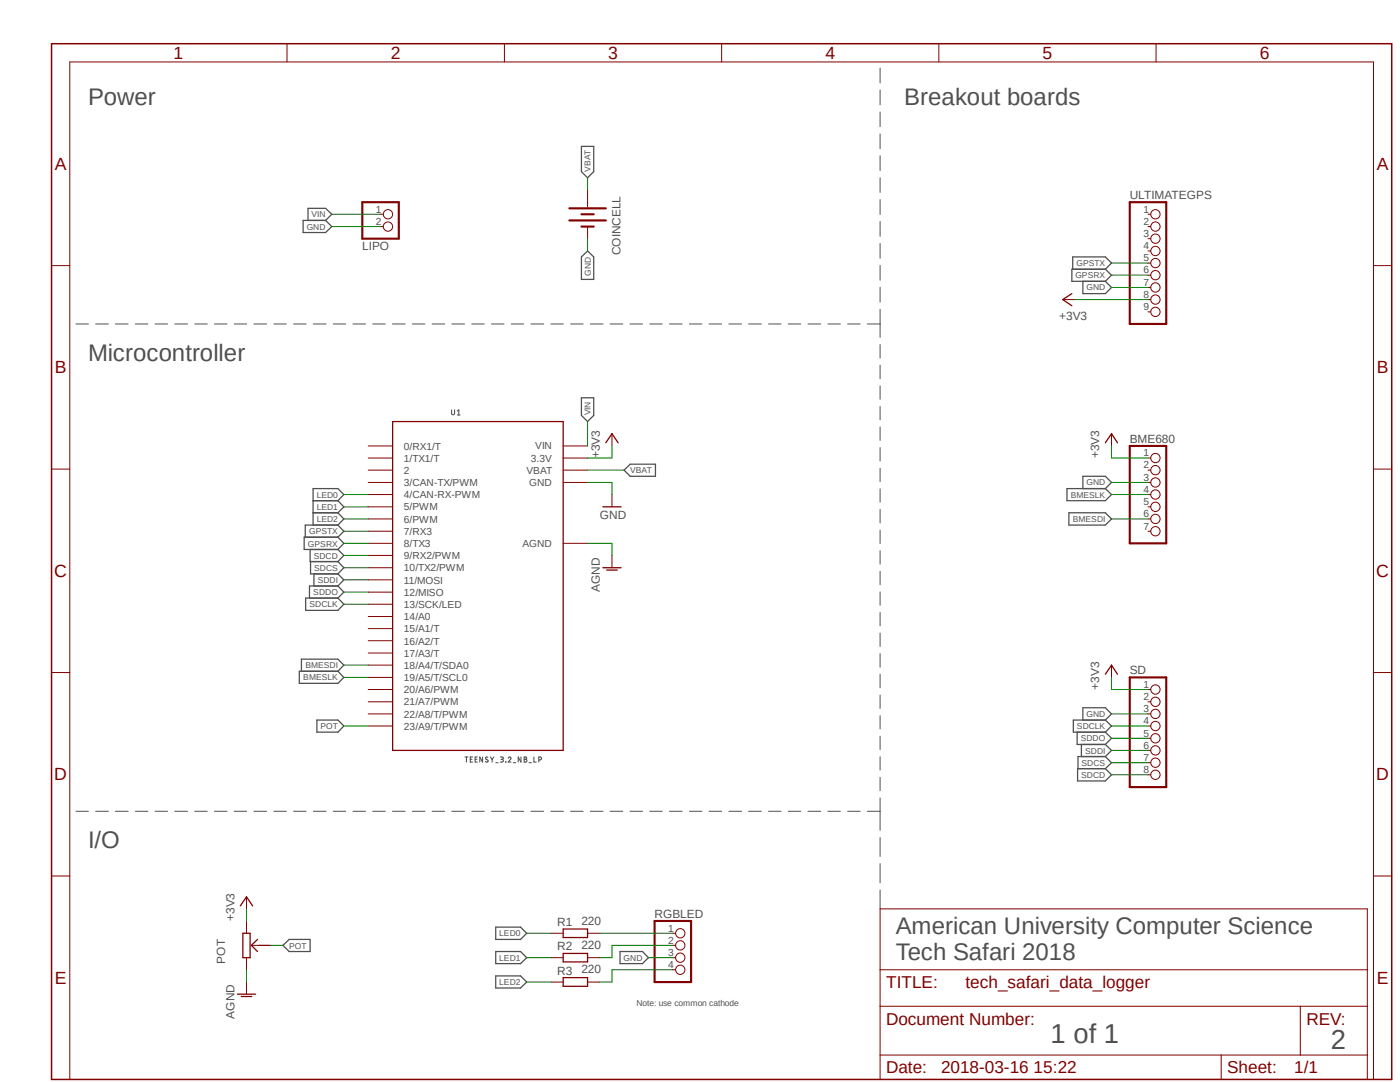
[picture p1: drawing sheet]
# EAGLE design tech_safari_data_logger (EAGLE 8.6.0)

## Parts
BME680  PINHD-1X7  [1X07]
COINCELL  BATTERY  [BATTCON_20MM_SMALL]
LIPO  JST_2PIN-THM-RA  [JST-PH-2-THM-RA]
POT  POTENTIOMETER_THRU  [POTENTIOMETER_THRU]
R1  220  R-EU_0207/10  [0207/10]
R2  220  R-EU_0207/10  [0207/10]
R3  220  R-EU_0207/10  [0207/10]
RGBLED  PINHD-1X4  [1X04]
SD  PINHD-1X8  [1X08]
U1  TEENSY_3.2_NB_LP  [TEENSY_3.2__NB_LP]
ULTIMATEGPS  PINHD-1X9  [1X09]

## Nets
+3V3: BME680.1 POT.3 SD.1 U1.3.3V ULTIMATEGPS.8
AGND: POT.1 U1.AGND
BMESDI: BME680.6 U1.18/A4(18/A4/T/SDA0)
BMESLK: BME680.4 U1.19/A5(19/A5/T/SCL0)
GND: BME680.3 COINCELL.NEG(-) LIPO.2 RGBLED.3 SD.3 U1.GND ULTIMATEGPS.7
GPSRX: U1.8(8/TX3) ULTIMATEGPS.6
GPSTX: U1.7(7/RX3) ULTIMATEGPS.5
LED0: R1.1 U1.4(4/CAN-RX-PWM)
LED1: R2.1 U1.5(5/PWM)
LED2: R3.1 U1.6(6/PWM)
N$5: R1.2 RGBLED.1
N$6: R2.2 RGBLED.2
N$7: R3.2 RGBLED.4
POT: POT.2 U1.23/A9(23/A9/T/PWM)
SDCD: SD.8 U1.9(9/RX2/PWM)
SDCLK: SD.4 U1.13(13/SCK/LED)
SDCS: SD.7 U1.10(10/TX2/PWM)
SDDI: SD.6 U1.11(11/MOSI)
SDDO: SD.5 U1.12(12/MISO)
VBAT: COINCELL.1(+) COINCELL.2(+) COINCELL.3(+) COINCELL.4(+) U1.VBAT
VIN: LIPO.1 U1.VIN
Unconnected: BME680.2 BME680.5 BME680.7 SD.2 U1.0(0/RX1/T) U1.1(1/TX1/T) U1.2 U1.3(3/CAN-TX/PWM) U1.14/A0 U1.15/A1(15/A1/T) U1.16/A2(16/A2/T) U1.17/A3(17/A3/T) U1.20/A6(20/A6/PWM) U1.21/A7(21/A7/PWM) U1.22/A8(22/A8/T/PWM) ULTIMATEGPS.1 ULTIMATEGPS.2 ULTIMATEGPS.3 ULTIMATEGPS.4 ULTIMATEGPS.9

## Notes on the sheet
- Power | Breakout boards
- Microcontroller
- I/O
- American University Computer Science
  Tech Safari 2018
- Note: use common cathode
- 1 of 1 | 2
